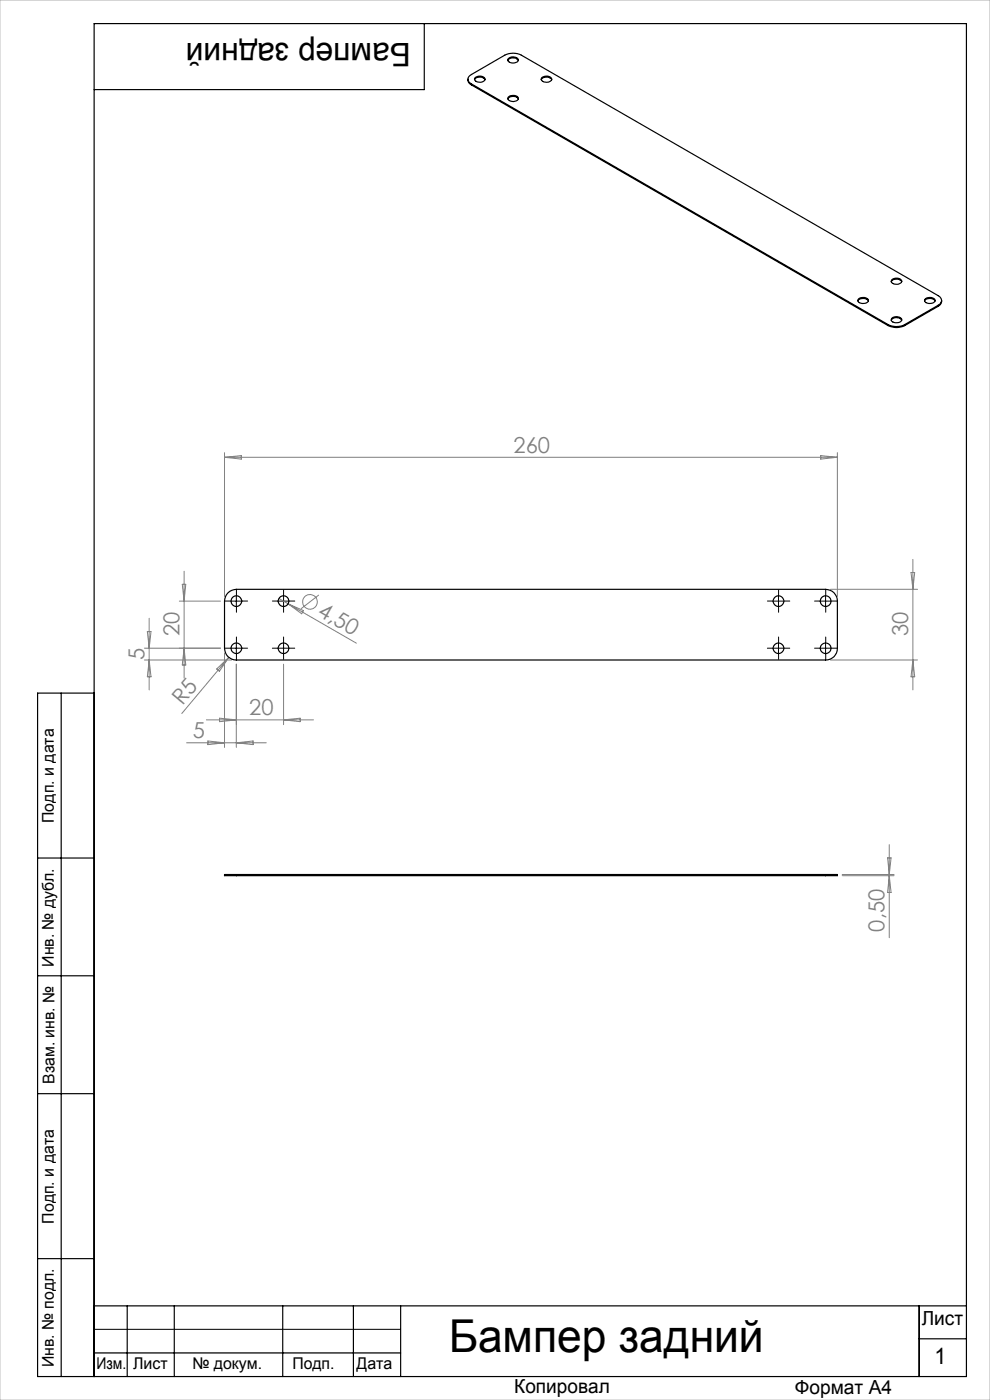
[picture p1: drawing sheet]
<svg xmlns="http://www.w3.org/2000/svg" width="210mm" height="297mm" viewBox="0 0 210 297" stroke-linecap="round" stroke-linejoin="round" font-family="sans-serif">
<g fill="none" stroke="#808080" stroke-width=".21">
<path d="M47.6 96v30.5M47.6 97h130M47.6 97l3.6-.3v.7zM174.1 96.7l3.5 .3-3.5 .4zM177.6 96v30.5M193.6 118.7v27.7M31.3 134h.7l-.4 3.5zM31.6 131.2v15.2M38 127.5h8.8M38.7 124h.7l-.3 3.5zM39.1 121.2v22.7M39.1 137.5l.3 3.6h-.7z"/>
<path d="M46.8 137.5h-16.2M47.6 138.5v20.1M48.5 139.4l-9.9 12M59.2 127l1.9 1.1M61.1 128.1l14.5 8.4M61.1 128.1l3.3 1.4-.4 .7zM67.6 126.2l-3.7 2.9M176.1 125h18.5M193.3 121.5h.7l-.4 3.5zM30.6 140h18.5M31.6 140l.4 3.6h-.7zM39.6 157.6h16.9"/>
<path d="M43.8 152.7h22.7M44.1 157.2l3.5 .4-3.5 .4zM46 141.9l2.5-2.5-2 3zM46.6 152.4l3.5 .3-3.5 .4zM50.1 140.9v17.7M50.1 157.6l3.6-.4v.8zM60.1 140.9v12.8M60.1 152.7l3.6-.3v.7zM176.1 140h18.5M193.6 140l.4 3.6h-.7zM188.6 179.2v19.7M178.6 185.5h11.1"/>
<path d="M178.6 185.8h11.1M188.3 182h.7l-.4 3.5zM188.6 185.8l.4 3.5h-.7z"/>
<circle cx="65.8" cy="127.7" r="1.57"/>
</g>
<g fill="none" stroke="#000" stroke-width=".21" stroke-dasharray="15.2 1.3 1.3 1.3">
<path d="M48.9 137.5h-1.1M48.9 127.5h-1.1M50.2 136.3v-1.2M50.2 138.8v1.1M50.2 126.3v-1.2M50.2 128.8v1.1M51.4 137.5h1.1M51.4 127.5h1.1M58.9 127.5h-1.1M58.9 137.5h-1.1M60.2 126.3v-1.2M60.2 128.8v1.1"/>
<path d="M60.2 136.3v-1.2M60.2 138.8v1.1M61.4 127.5h1.1M61.4 137.5h1.1M163.9 127.5h-1.1M163.9 137.5h-1.1M165.2 126.3v-1.2M165.2 128.8v1.1M165.2 136.3v-1.2M165.2 138.8v1.1M166.4 127.5h1.1M166.4 137.5h1.1"/>
<path d="M173.9 137.5h-1.1M173.9 127.5h-1.1M175.2 136.3v-1.2M175.2 138.8v1.1M175.2 126.3v-1.2M175.2 128.8v1.1M176.4 137.5h1.1M176.4 127.5h1.1"/>
</g>
<g fill="none" stroke="#000" stroke-width=".21">
<path d="M48.9 137.5h2.5M48.9 127.5h2.5M50.1 126.3v2.5M50.1 136.3v2.5M58.9 137.5h2.5M58.9 127.5h2.5M60.1 126.3v2.5M60.1 136.3v2.5M163.9 137.5h2.5M163.9 127.5h2.5M165.1 126.3v2.5M165.1 136.3v2.5"/>
<path d="M173.9 137.5h2.5M173.9 127.5h2.5M175.1 126.3v2.5M175.1 136.3v2.5M20 282h65"/>
</g>
<g fill="none" stroke="#000" stroke-width=".25">
<path d="M90 5v14h-70M99.3 16.8a1.13 1.13 0 0 0 .7 1.2M100 17.8a1.05 1.05 0 0 1-.7-1 1.05 1.05 0 0 1 .7-1l7.1-4.1a3.9 3.9 0 0 1 3.5 0l88.4 51a1.08 1.08 0 0 1 .7 1 1.08 1.08 0 0 1-.7 1.1M100 17.8l88.4 51.1M100 17.8v.2M100 18l88.4 51.1M100.6 16.9a1.43 1.43 0 0 1 2.3 0M100.9 16.4a1.36 1.36 0 0 1 2 .5 1.3 1.3 0 0 1-2.3-.1zM107.7 12.8a1.37 1.37 0 0 1 2.3 0M107.8 12.5a1.37 1.37 0 0 1 2.2 .3 1.4 1.4 0 0 1-2.3 .1zM114.8 16.9a1.43 1.43 0 0 1 2.2 0M115 16.4a1.36 1.36 0 0 1 2.1 .5 1.3 1.3 0 0 1-2.3-.1z"/>
<path d="M107.7 21a1.43 1.43 0 0 1 2.3 0M107.8 20.7a1.34 1.34 0 0 1 2.2 .2 1.35 1.35 0 0 1-2.3 .1zM189.1 59.8a1.43 1.43 0 0 1 2.2 0M189.3 59.3a1.33 1.33 0 0 1 2 .4 1.37 1.37 0 0 1-2.2 .1zM182 63.8a1.43 1.43 0 0 1 2.2 0M182.2 63.4a1.38 1.38 0 0 1 2 .4 1.32 1.32 0 0 1-2.2-.1zM188.4 68.9a3.9 3.9 0 0 0 3.5 0M188.4 69.1a3.9 3.9 0 0 0 3.5 0M188.4 68.9v.2M189.1 67.9a1.37 1.37 0 0 1 2.2 0M189.3 67.4a1.35 1.35 0 0 1 2 .5 1.4 1.4 0 0 1-2.2 .1zM191.9 68.9v.2"/>
<path d="M196.1 63.8a1.43 1.43 0 0 1 2.2 0M196.3 63.4a1.38 1.38 0 0 1 2.1 .4 1.32 1.32 0 0 1-2.3-.1zM199 64.8l-7.1 4.1M199 64.8v.2M199 65l-7.1 4.1M199.7 63.7v.3a1.32 1.32 0 0 1-.7 1M48.4 125.8a2.72 2.72 0 0 1 1.7-.8h125a2.47 2.47 0 0 1 2.5 2.5v10a2.41 2.41 0 0 1-2.5 2.5h-125a2.47 2.47 0 0 1-2.5-2.5v-10a2.72 2.72 0 0 1 .8-1.7zM13 147v145M20 147h-12v145h197v-287h-185v287M8 182h12M50.1 185.5h-2.5v.3h2.5M50.1 185.5v.3"/>
<path d="M50.1 185.8h125M50.1 185.5h125M175.1 185.5h2.5v.3h-2.5M175.1 185.5v.3M8 207h12M8 232h12M8 267h12M20 277h185M27 277v15M37 277v15M60 277v15M75 277v15"/>
<path d="M85 277v15M195 277v15M20 287h65M195 284h10"/>
<circle cx="50.1" cy="127.5" r="1.13"/>
<circle cx="50.1" cy="137.5" r="1.12"/>
<circle cx="60.1" cy="127.5" r="1.13"/>
<circle cx="60.2" cy="137.5" r="1.12"/>
<circle cx="165.1" cy="137.5" r="1.12"/>
<circle cx="165.1" cy="127.5" r="1.13"/>
<circle cx="175.1" cy="137.5" r="1.13"/>
<circle cx="175.1" cy="127.5" r="1.13"/>
</g>
<path d="M0 0h210v297h-210z" fill="none" stroke="#c0c0c0" stroke-width=".21"/>
<text font-size="9.6" x="95.2" y="286.9">Бампер задний</text>
<text font-size="6.9" x="87.1" y="9.2" transform="rotate(-180 87.1 9.2)">Бампер задний</text>
<text font-size="4.8" x="198.2" y="289.5">1</text>
<g font-size="4.7" fill="#808080">
<text x="108.9" y="96">260</text>
<text x="67.1" y="130.4" transform="rotate(30 67.1 130.4)">4,50</text>
<text x="38" y="135" transform="rotate(-90 38 135)">20</text>
<text x="192.6" y="135" transform="rotate(-90 192.6 135)">30</text>
<text x="30.6" y="140" transform="rotate(-90 30.6 140)">5</text>
<text x="38.7" y="149.7" transform="rotate(-50 38.7 149.7)">R5</text>
<text x="52.9" y="151.7">20</text>
<text x="40.9" y="156.6">5</text>
<text x="187.6" y="197.6" transform="rotate(-90 187.6 197.6)">0,50</text>
</g>
<g font-size="4.1">
<text x="195.5" y="281.2">Лист</text>
<text x="109.1" y="295.6">Копировал</text>
<text x="168.6" y="295.7">Формат А4</text>
</g>
<g font-size="3.4">
<text x="11.4" y="174.6" transform="rotate(-90 11.4 174.6)">Подп. и дата</text>
<text x="11.4" y="205.1" transform="rotate(-90 11.4 205.1)">Инв. № дубл.</text>
<text x="11.6" y="229.9" transform="rotate(-90 11.6 229.9)">Взам. инв. №</text>
<text x="11.4" y="259.6" transform="rotate(-90 11.4 259.6)">Подп. и дата</text>
<text x="11.4" y="290" transform="rotate(-90 11.4 290)">Инв. № подл.</text>
<text x="20.4" y="290.4">Изм.</text>
<text x="28.2" y="290.4">Лист</text>
<text x="40.8" y="290.4">№ докум.</text>
<text x="62" y="290.4">Подп.</text>
<text x="75.6" y="290.4">Дата</text>
</g>
</svg>
